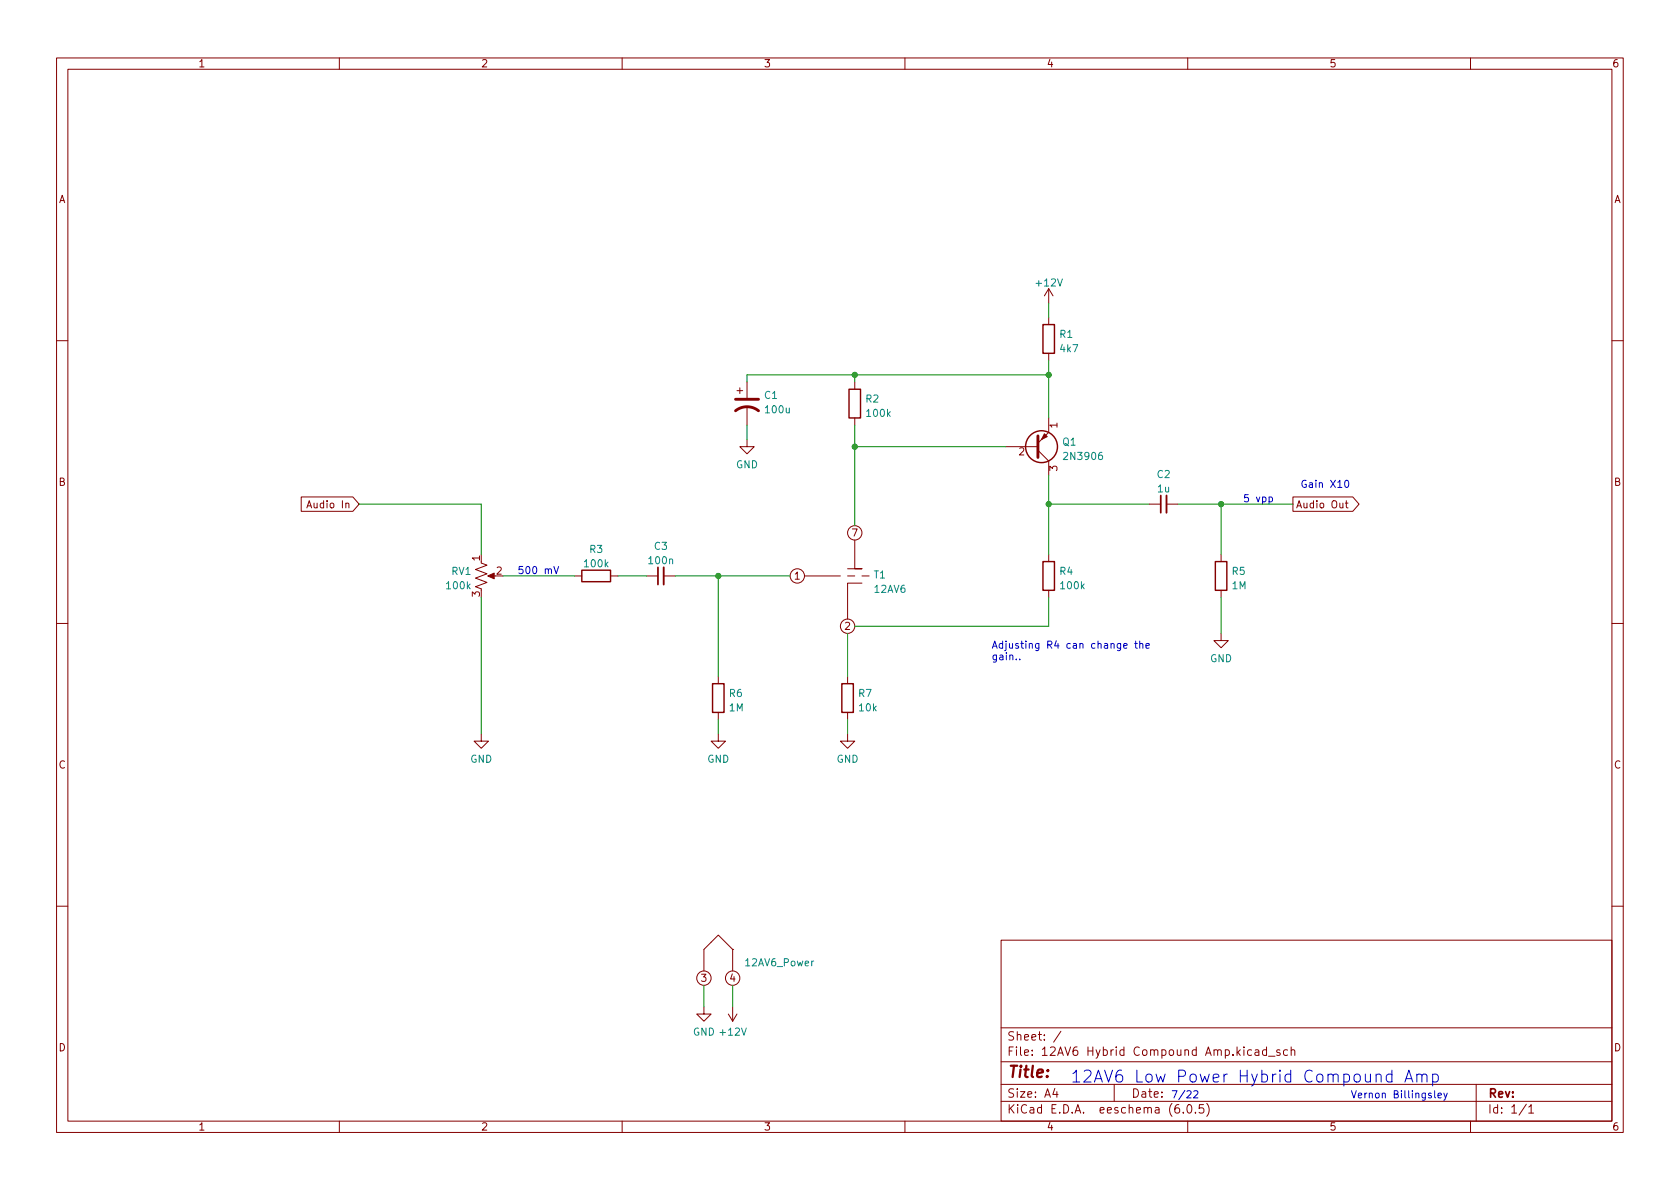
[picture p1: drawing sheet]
<svg xmlns="http://www.w3.org/2000/svg" width="297mm" height="210mm" viewBox="0 0 297 210" stroke-linecap="round" stroke-linejoin="round" font-family="sans-serif">
<g fill="none" stroke="#840000" stroke-width=".18">
<path d="M10 10.2h277v190.1h-277zM12 12.2h273v186.1h-273zM60 10.2v2M110 10.2v2M160 10.2v2M210 10.2v2M260 10.2v2M185.4 51v2.6M185.4 56.1v1.3M185.4 51l-.7 1.3M185.4 51l.8 1.3M10 60.2h2"/>
<path d="M130.3 69.1h1M130.8 68.6v1M132.1 77.7v1.3h1.2l-1.2 1.3-1.3-1.3h1.3M132.1 67.6v2.8M132.1 71.9v3.3M151.1 67.6v1.2M151.1 73.9v1.3M177.8 79h5.7M183.5 79.6l1.9 1.9v2.6M185.4 73.9v2.5l-1.9 2M185.4 62.5v1.2M285 60.2h2"/>
<path d="M53.3 87.9h9.1l1.1 1.2-1.1 1.3h-9.1zM54.3 89.8l.4-1.3 .4 1.3M54.4 89.5h.6M85.1 99.6l1 .3-2 .8 2 .8-2 .7 2 .8-2 .8 1 .3M151.1 95.5v5.1h1.3h-2.5M185.4 98v1.3M203.2 89.1h2M206.2 89.1h2.1M215.9 98v1.3M228.6 87.9h10.6l1.1 1.2-1.1 1.3h-10.6zM237.9 89h.4M238 88.5v1.1l.3 .2"/>
<path d="M10 110.2h2M86.6 101.8h1M101.6 101.8h1.3M107.9 101.8h1.3M114.3 101.8h2M117.3 101.8h2.1M127 119.6v1.3M142.2 101.8h6.4M149.9 101.8h1.2M149.9 119.6v1.3M152.4 103.1h-2.5v6.4M152.4 101.8h1.3"/>
<path d="M185.4 104.4v1.3M215.9 112v1.3h1.3l-1.3 1.2-1.3-1.2h1.3M215.9 104.4v1.3M285 110.2h2M85.1 129.8v1.3h1.3l-1.3 1.2-1.3-1.2h1.3M127 129.8v1.3h1.3l-1.3 1.2-1.3-1.2h1.3M127 126v1.2M149.9 129.8v1.3h1.2l-1.2 1.2-1.3-1.2h1.3M149.9 126v1.2M10 160.2h2M124.5 178v1.3h1.2l-1.2 1.3-1.3-1.3h1.3M128.8 179.3l.7 1.3"/>
<path d="M129.5 167.9h.1M129.5 167.9l-2.5-2.6-2.5 2.6v3.8M129.5 167.9v3.8M129.5 178v2.6M130.3 179.3l-.8 1.3M177 166.3h108v32h-108zM285 160.2h2M60 198.3v2M110 198.3v2M160 198.3v2M177 194.8h108M177 191.8h108"/>
<path d="M177 187.8h108M177 181.8h108M186.5 192.5l-.4 1h1M186.9 193v1M187.6 182.4l-1.3 1.9M197 191.8v3M208.4 195.3a.59 .59 0 0 0-.7 .7v.5l.2 .3h.4l.2-.1 .1-.5-.2-.2-.4-.1-.3 .3M209.2 196.7v.1M210 198.3v2M210.1 195.4l.1-.1a.81 .81 0 0 1 .6 .7 .81 .81 0 0 1-.3 .8h-.1a.81 .81 0 0 1-.6-.6 .81 .81 0 0 1 .3-.8zM211.4 196.7v.1M212.8 195.3h-.7l-.1 .7 .2-.1 .5 .1 .2 .2-.1 .5-.2 .1-.6-.1"/>
<path d="M213.4 195.1a1.72 1.72 0 0 1 0 2.3M221.9 185.7h.6l.1 .9M222.6 186l-.5 .1a.29 .29 0 0 0-.2 .2 .29 .29 0 0 0 .2 .3h.5M223.9 185.7l-.4-.1-.3 .3v.4l.2 .3h.5M223.9 185.1v1.5M224.3 186.8h1.1M226.3 185.7l-.4-.1-.2 .2 .1 .3 .5 .1v.4h-.6M227.6 185.7l-.4-.1-.3 .3v.4l.2 .3h.5M228.3 185.8l.2-.2 .4 .1v.9M228.3 185.1v1.5M260 198.3v2M261 191.8v6.5"/>
<path d="M269.9 195.3l-1.3 1.9M270.3 195.8l.4-.5v1.5M270.3 196.8h.9"/>
<circle cx="151.1" cy="94.2" r="1.27"/>
<circle cx="141" cy="101.8" r="1.27"/>
<circle cx="149.9" cy="110.7" r="1.27"/>
<circle cx="124.5" cy="173" r="1.27"/>
<circle cx="129.5" cy="173" r="1.27"/>
</g>
<path d="M130 72.6a3.3 3.3 0 0 1 4.1 0M130 70.6h4.1M183.5 77.1v3.8" fill="none" stroke="#840000" stroke-width=".51"/>
<g fill="#840000" stroke="#840000" stroke-width=".18">
<path d="M184.7 76.7l.5 .5-1.1 .5z"/>
<path d="M86.2 101.8l1.2-.5v1.1z"/>
</g>
<g fill="none" stroke="#840000" stroke-width=".25">
<path d="M184.4 57.4h2v5.1h-2zM150.1 68.8h2v5.1h-2zM184.4 99.3h2v5.1h-2zM214.9 99.3h2v5.1h-2zM102.9 100.8h5v2.1h-5zM126 120.9h2v5.1h-2zM148.8 120.9h2.1v5.1h-2.1z"/>
<circle cx="184.1" cy="79" r="2.82"/>
</g>
<path d="M206.2 87.6v3.1M117.3 100.3v3.1" fill="none" stroke="#840000" stroke-width=".33"/>
<path d="M205.2 87.6v3.1M116.3 100.3v3.1" fill="none" stroke="#840000" stroke-width=".3"/>
<path d="M143.9 170l-.4 .2" fill="none" stroke="#008484" stroke-width=".18"/>
<g fill="none" stroke="#0000c2" stroke-width=".18">
<path d="M224.4 88l.3-.1 .3 .2-.1 .6h-.5M237.9 85l.2-.1a.68 .68 0 0 1 .4 .7 .68 .68 0 0 1-.4 .6 .84 .84 0 0 1-.2-1.2zM97.9 100.2l.5 1.2 .4-1.2M180.3 116.6v.1M198.7 114.2l.6-.1-.1-.3h-.3l-.2 .2v.6h.5M200.6 113.8h.5M200.8 113.4v1.1l.3 .1M201.5 113.9l.2-.1h.3l.1 .8M201.5 113.4v1.2M202.6 114.2l.6-.1v-.3h-.4l-.2 .2 .1 .6h.5M211.1 193l.5-.1 .2 .3-.8 .9h.8M246.1 190l-.6-.1-.4 .4v.6l.2 .3 .2 .1 .6-.1"/>
<path d="M246.1 189.2v2.1M248.4 191.3l.7-2.1 .7 2.1M248.6 190.7h1M250.5 190.1a.52 .52 0 0 1 .9 .1v1.1M250.5 189.9v1.4M251.4 190.2l.3-.3 .5 .1 .1 1.3M253.3 190l.6-.1 .4 .4v.6l-.2 .3-.2 .1-.6-.1M253.3 189.9v2.1M253.7 192.9v1.1l.1 .1M254.3 193.7l.6-.1-.1-.2-.4-.1-.1 .2v.6h.5M255.3 193.3l.3 .8M255.9 193.3l-.4 1.2-.2 .1"/>
</g>
<g fill="none" stroke="#008400" stroke-width=".18">
<path d="M185.4 53.6v2.5M132.1 75.2v2.5M151.1 79h26.7M151.1 66.3v1.3M151.1 75.2v17.8M185.4 66.3h-53.3v1.3M185.4 63.7v10.2M63.5 89.1h21.6v8.9M185.4 89.1h17.8M185.4 84.1v13.9M208.3 89.1h20.3M215.9 89.1v8.9"/>
<path d="M85.1 105.7v24.1M88.9 101.8h12.7M109.2 101.8h5.1M119.4 101.8h20.3M127 101.8v17.8M149.9 112v7.6M185.4 105.7v5h-34.3M215.9 105.7v6.3M127 127.2v2.6M149.9 127.2v2.6M124.5 174.2v3.8M129.5 174.2v3.8"/>
</g>
<g fill="#008400" stroke="#008400" stroke-width=".18">
<circle cx="185.4" cy="66.3" r=".46"/>
<circle cx="185.4" cy="89.1" r=".46"/>
<circle cx="151.1" cy="66.3" r=".46"/>
<circle cx="151.1" cy="79" r=".46"/>
<circle cx="215.9" cy="89.1" r=".46"/>
<circle cx="127" cy="101.8" r=".46"/>
</g>
<text font-size="2.9" fill="#0000c2" x="189.2" y="191.4">12AV6 Low Power Hybrid Compound Amp</text>
<text font-size="2.8" fill="#840000" x="178" y="190.6">Title:</text>
<g font-size="2.1" fill="#840000">
<text x="178" y="184">Sheet: /</text>
<text x="178" y="186.7">File: 12AV6 Hybrid Compound Amp.kicad_sch</text>
<text x="178" y="196.9">KiCad E.D.A. eeschema (6.0.5)</text>
<text x="178" y="194.1">Size: A4</text>
<text x="200" y="194.1">Date:</text>
<text x="263" y="194.1">Rev:</text>
<text x="263" y="196.9">Id: 1/1</text>
</g>
<g font-size="1.8" fill="#840000">
<text x="35" y="11.9">1</text>
<text x="85" y="11.9">2</text>
<text x="135" y="11.9">3</text>
<text x="185" y="11.9">4</text>
<text x="235" y="11.9">5</text>
<text x="285" y="11.9">6</text>
<text x="10.3" y="35.9">A</text>
<text x="285.3" y="35.9">A</text>
<text x="186.9" y="75.7" transform="rotate(-90 186.9 75.7)">1</text>
<text x="180.2" y="80.5">2</text>
<text x="186.9" y="83.3" transform="rotate(-90 186.9 83.3)">3</text>
<text x="10.3" y="85.9">B</text>
<text x="55" y="89.9">Audio In</text>
<text x="229.1" y="89.9">Audio Out</text>
<text x="285.3" y="85.9">B</text>
<text x="150.6" y="94.9">7</text>
<text x="84.8" y="99.2" transform="rotate(-90 84.8 99.2)">1</text>
<text x="87.8" y="101.6">2</text>
<text x="84.8" y="105.5" transform="rotate(-90 84.8 105.5)">3</text>
<text x="140.5" y="102.5">1</text>
<text x="149.4" y="111.4">2</text>
<text x="10.3" y="135.9">C</text>
<text x="285.3" y="135.9">C</text>
<text x="124" y="173.6">3</text>
<text x="129" y="173.6">4</text>
<text x="10.3" y="185.9">D</text>
<text x="285.3" y="185.9">D</text>
<text x="35" y="199.9">1</text>
<text x="85" y="199.9">2</text>
<text x="135" y="199.9">3</text>
<text x="185" y="199.9">4</text>
<text x="235" y="199.9">5</text>
<text x="285" y="199.9">6</text>
</g>
<g font-size="1.8" fill="#008484">
<text x="183.3" y="50.6">+12V</text>
<text x="187.4" y="59.7">R1</text>
<text x="187.5" y="62.3">4k7</text>
<text x="135.2" y="70.5">C1</text>
<text x="153.1" y="71.2">R2</text>
<text x="135.5" y="73.1">100u</text>
<text x="153.3" y="73.7">100k</text>
<text x="130.1" y="82.8">GND</text>
<text x="187.9" y="78.8">Q1</text>
<text x="188.4" y="81.3">2N3906</text>
<text x="204.6" y="84.5">C2</text>
<text x="204.7" y="87.1">1u</text>
<text x="79.9" y="101.6">RV1</text>
<text x="103.4" y="100.3">100k</text>
<text x="104.3" y="97.8">R3</text>
<text x="114.8" y="99.8">100n</text>
<text x="115.7" y="97.2">C3</text>
<text x="187.4" y="101.6">R4</text>
<text x="217.9" y="101.6">R5</text>
<text x="79.1" y="104.2">100k</text>
<text x="154.5" y="102.3">T1</text>
<text x="154.7" y="104.8">12AV6</text>
<text x="187.6" y="104.2">100k</text>
<text x="217.9" y="104.2">1M</text>
<text x="213.9" y="117.1">GND</text>
<text x="129" y="125.8">1M</text>
<text x="129" y="123.2">R6</text>
<text x="151.8" y="123.2">R7</text>
<text x="152" y="125.8">10k</text>
<text x="83.1" y="134.9">GND</text>
<text x="125" y="134.9">GND</text>
<text x="147.9" y="134.9">GND</text>
<text x="131.9" y="170.9">12AV6_Power</text>
<text x="122.5" y="183.1">GND +12V</text>
</g>
<g font-size="1.8" fill="#0000c2">
<text x="219.7" y="88.8">5 vpp</text>
<text x="229.9" y="86.3">Gain X10</text>
<text x="91.4" y="101.5">500 mV</text>
<text x="175.3" y="114.7">Adjusting R4 can change the</text>
<text x="175.3" y="116.7">gain..</text>
<text x="207" y="194.2">7/22</text>
<text x="238.8" y="194.2">Vernon Billingsley</text>
</g>
</svg>
